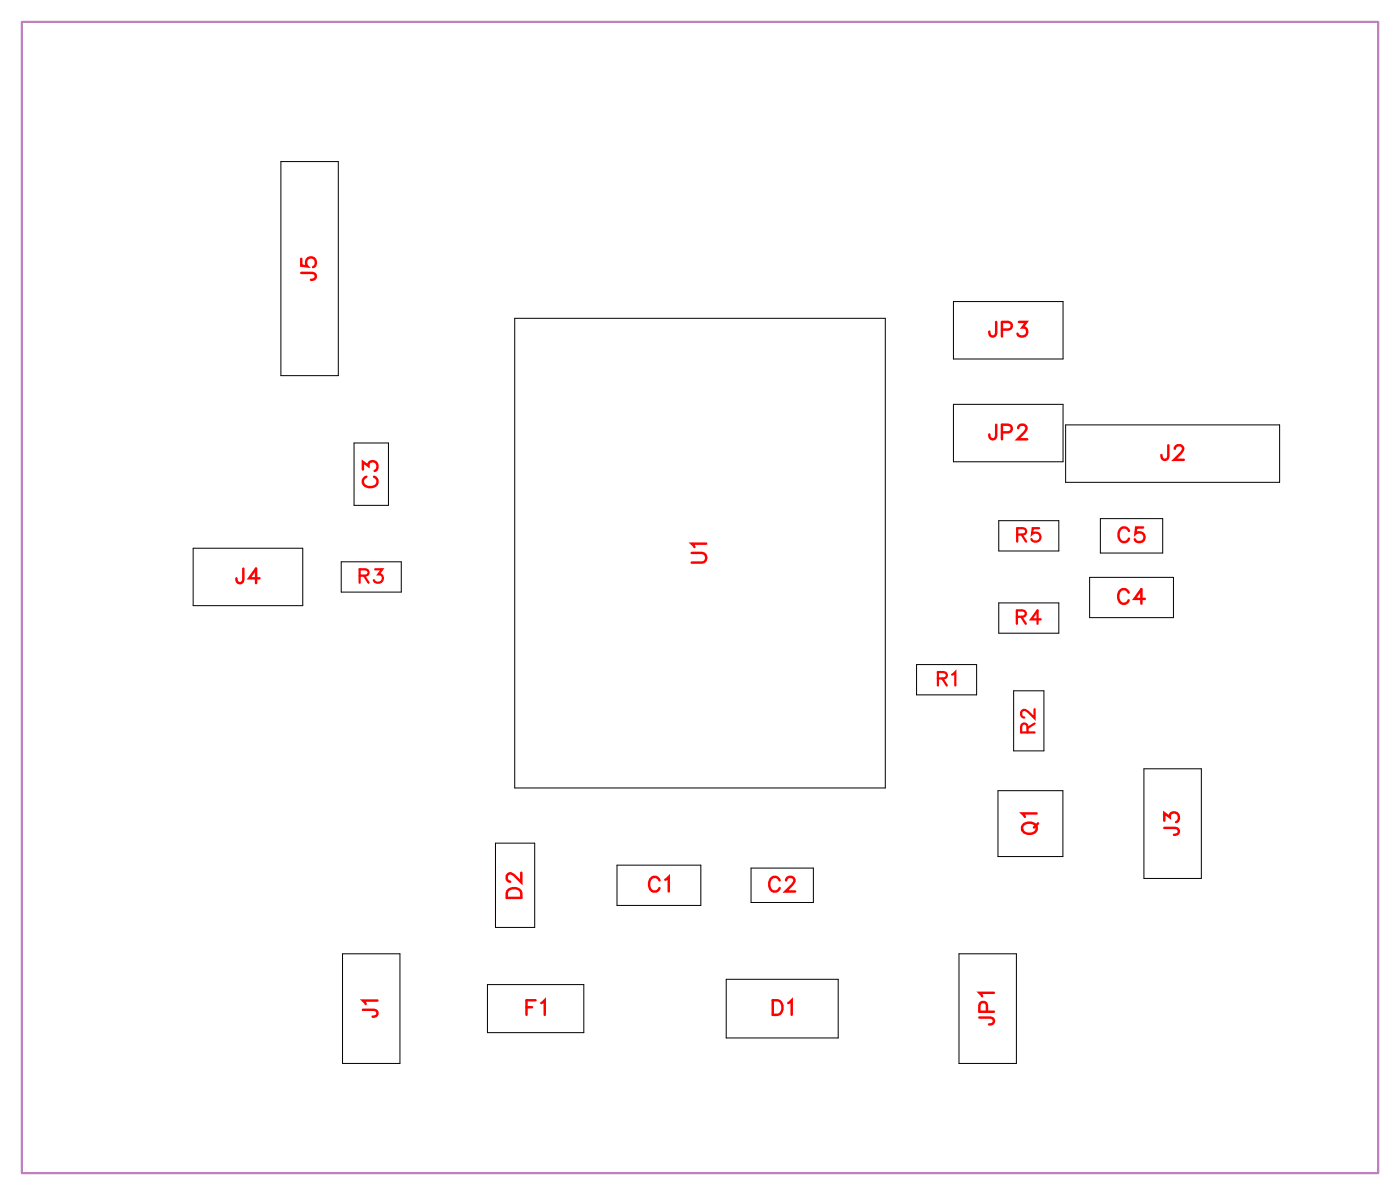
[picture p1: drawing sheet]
<svg xmlns="http://www.w3.org/2000/svg" width="68mm" height="58mm" viewBox="0 0 68 58" stroke-linecap="round" stroke-linejoin="round" font-family="sans-serif">
<path d="M1.1 1.1h66v56h-66z" fill="none" stroke="#bf80bf" stroke-width=".1"/>
<g fill="none" stroke="#000" stroke-width=".05">
<path d="M13.7 7.9h2.8v10.4h-2.8zM25 15.5h18.1v22.8h-18.1zM46.4 14.7h5.3v2.8h-5.3zM46.4 19.7h5.3v2.8h-5.3zM9.4 26.7h5.3v2.8h-5.3zM16.6 27.3h2.9v1.5h-2.9zM17.2 21.6h1.7v3h-1.7zM44.6 32.3h2.9v1.5h-2.9zM48.6 38.5h3.1v3.2h-3.1zM48.6 25.3h2.9v1.5h-2.9zM48.6 29.3h2.9v1.5h-2.9zM49.3 33.6h1.5v2.9h-1.5z"/>
<path d="M51.9 20.7h10.4v2.8h-10.4zM53 28.1h4.1v1.9h-4.1zM53.5 25.2h3.1v1.7h-3.1zM55.7 37.4h2.8v5.3h-2.8zM16.7 46.4h2.8v5.3h-2.8zM23.7 47.9h4.7v2.3h-4.7zM24.1 41h1.9v4.1h-1.9zM30 42.1h4.1v1.9h-4.1zM35.3 47.6h5.5v2.9h-5.5zM36.5 42.2h3.1v1.7h-3.1zM46.7 46.4h2.8v5.3h-2.8z"/>
</g>
<g fill="none" stroke="#f00" stroke-width=".12">
<path d="M14.7 13.3h.6v.2l-.2 .1M14.7 12.6v.3l.3 .1a.25 .25 0 0 1 0-.4 .25 .25 0 0 1 .3 0 .25 .25 0 0 1-.1 .4M48.5 15.7l-.1 .6h-.2l-.1-.2M48.8 16h.4v-.3h-.4v.7M49.6 15.7h.4l-.2 .2a.24 .24 0 0 1 .1 .4 .24 .24 0 0 1-.4-.1M11.8 27.7v.6h-.2l-.1-.2M12.6 28.1h-.5l.4-.4v.7M17.7 22.8v-.3l.2 .2a.24 .24 0 0 1 .4-.2 .24 .24 0 0 1-.1 .4M17.8 23.2a.26 .26 0 0 0-.1 .3 .26 .26 0 0 0 .2 .2h.2a.26 .26 0 0 0 .3-.2 .26 .26 0 0 0-.2-.3M33.7 26.9h.5l.2 .2-.1 .2-.6 .1M34.4 26.4h-.7l.1 .2M48.5 20.7l-.1 .6h-.2l-.1-.2"/>
<path d="M48.8 21h.4v-.3h-.4v.7M49.5 20.8l.2-.1h.1l.2 .1-.1 .2-.4 .4h.5M50.4 39.6h-.7l.2 .1M54.9 28.8a.26 .26 0 0 0-.3-.1 .26 .26 0 0 0-.2 .2v.2a.26 .26 0 0 0 .2 .3 .26 .26 0 0 0 .3-.2M54.9 25.8a.26 .26 0 0 0-.3-.1 .26 .26 0 0 0-.2 .2v.2a.26 .26 0 0 0 .2 .3 .26 .26 0 0 0 .3-.2M55.6 25.7h-.3v.3a.25 .25 0 0 1 .3 0 .25 .25 0 0 1 0 .3 .25 .25 0 0 1-.4-.1M55.7 29.1h-.5l.3-.4v.7M56.7 39.9v-.3l.2 .2a.24 .24 0 0 1 .4-.2 .24 .24 0 0 1-.1 .4M56.9 21.7l-.1 .6h-.2l-.1-.2M57.2 21.8l.1-.1h.1l.2 .1-.1 .2-.4 .4h.5M17.7 49.1l.6 .1v.2l-.2 .1M18.4 48.7h-.7l.1 .1"/>
<path d="M24.8 43.3l.1-.1 .4 .1 .1 .4h-.7zM25.4 42.5v.4l-.4-.3-.2-.1-.1 .1v.2l.1 .1M25.6 49h.3M26.1 48.7h-.5v.7M26.3 48.8l.2-.1v.7M32.1 42.8a.26 .26 0 0 0-.3-.1 .26 .26 0 0 0-.2 .2v.2a.26 .26 0 0 0 .2 .3 .26 .26 0 0 0 .3-.2M32.4 42.8l.1-.1v.7M37.6 48.7h.2a.38 .38 0 0 1 .3 .3 .38 .38 0 0 1-.3 .4h-.2zM37.9 42.8a.26 .26 0 0 0-.3-.1 .26 .26 0 0 0-.2 .2v.2a.26 .26 0 0 0 .2 .3 .26 .26 0 0 0 .3-.2M38.3 42.8l.1-.1h.1l.2 .1-.1 .2-.4 .4h.5M38.4 48.8l.1-.1v.7M47.7 49.5h.6v.3h-.2"/>
<path d="M48 49.2v-.4h-.3v.4h.7M48.4 48.3h-.7l.1 .2M49.8 40.1a.35 .35 0 0 1 .5-.1 .35 .35 0 0 1 .1 .4 .33 .33 0 0 1-.4 .2 .33 .33 0 0 1-.2-.5zM50.5 40.1l-.2 .2M56.7 40.3h.6v.2l-.2 .1"/>
</g>
<g fill="none" stroke="#f00" stroke-width=".11">
<path d="M17.5 28h.4v-.2l-.4-.1v.6M17.7 28l.2 .3M18.3 27.7h.3l-.2 .2a.22 .22 0 0 1 .2 .4 .22 .22 0 0 1-.4-.1M45.6 33h.4v-.2l-.4-.1v.6M45.9 33l.2 .3M46.3 32.8l.2-.1v.6M49.5 30h.4v-.2l-.4-.1v.6M49.5 26h.4v-.2l-.4-.1v.6M49.7 30l.2 .3M49.7 26l.2 .3M50 35.6v-.3l-.2-.1-.1 .4h.6M50.3 34.5v.4l-.5-.4-.1 .3 .1 .1"/>
<path d="M50.3 35.2l-.3 .2M50.6 25.7h-.3l-.1 .3a.23 .23 0 0 1 .4 0 .23 .23 0 0 1-.1 .3 .23 .23 0 0 1-.3-.1M50.6 30.1h-.4l.3-.4v.6"/>
</g>
<g font-size="1.2" fill="#fff">
<text x="15.7" y="13.7" transform="rotate(-90 15.7 13.7)">J5</text>
<text x="48.1" y="16.7">JP3</text>
<text x="18.7" y="23.8" transform="rotate(-90 18.7 23.8)">C3</text>
<text x="48.1" y="21.7">JP2</text>
<text x="56.5" y="22.7">J2</text>
<text x="11.4" y="28.7">J4</text>
<text x="34.7" y="27.4" transform="rotate(-90 34.7 27.4)">U1</text>
<text x="54.4" y="29.7">C4</text>
<text x="54.4" y="26.7">C5</text>
<text x="50.7" y="40.6" transform="rotate(-90 50.7 40.6)">Q1</text>
<text x="57.7" y="40.7" transform="rotate(-90 57.7 40.7)">J3</text>
<text x="25.7" y="43.7" transform="rotate(-90 25.7 43.7)">D2</text>
<text x="31.5" y="43.7">C1</text>
<text x="37.4" y="43.7">C2</text>
<text x="18.7" y="49.5" transform="rotate(-90 18.7 49.5)">J1</text>
<text x="25.6" y="49.7">F1</text>
<text x="37.5" y="49.7">D1</text>
<text x="48.7" y="49.9" transform="rotate(-90 48.7 49.9)">JP1</text>
</g>
<g font-size="1.1" fill="#fff">
<text x="17.4" y="28.6">R3</text>
<text x="49.4" y="26.6">R5</text>
<text x="45.6" y="33.6">R1</text>
<text x="49.4" y="30.6">R4</text>
<text x="50.6" y="35.7" transform="rotate(-90 50.6 35.7)">R2</text>
</g>
</svg>
